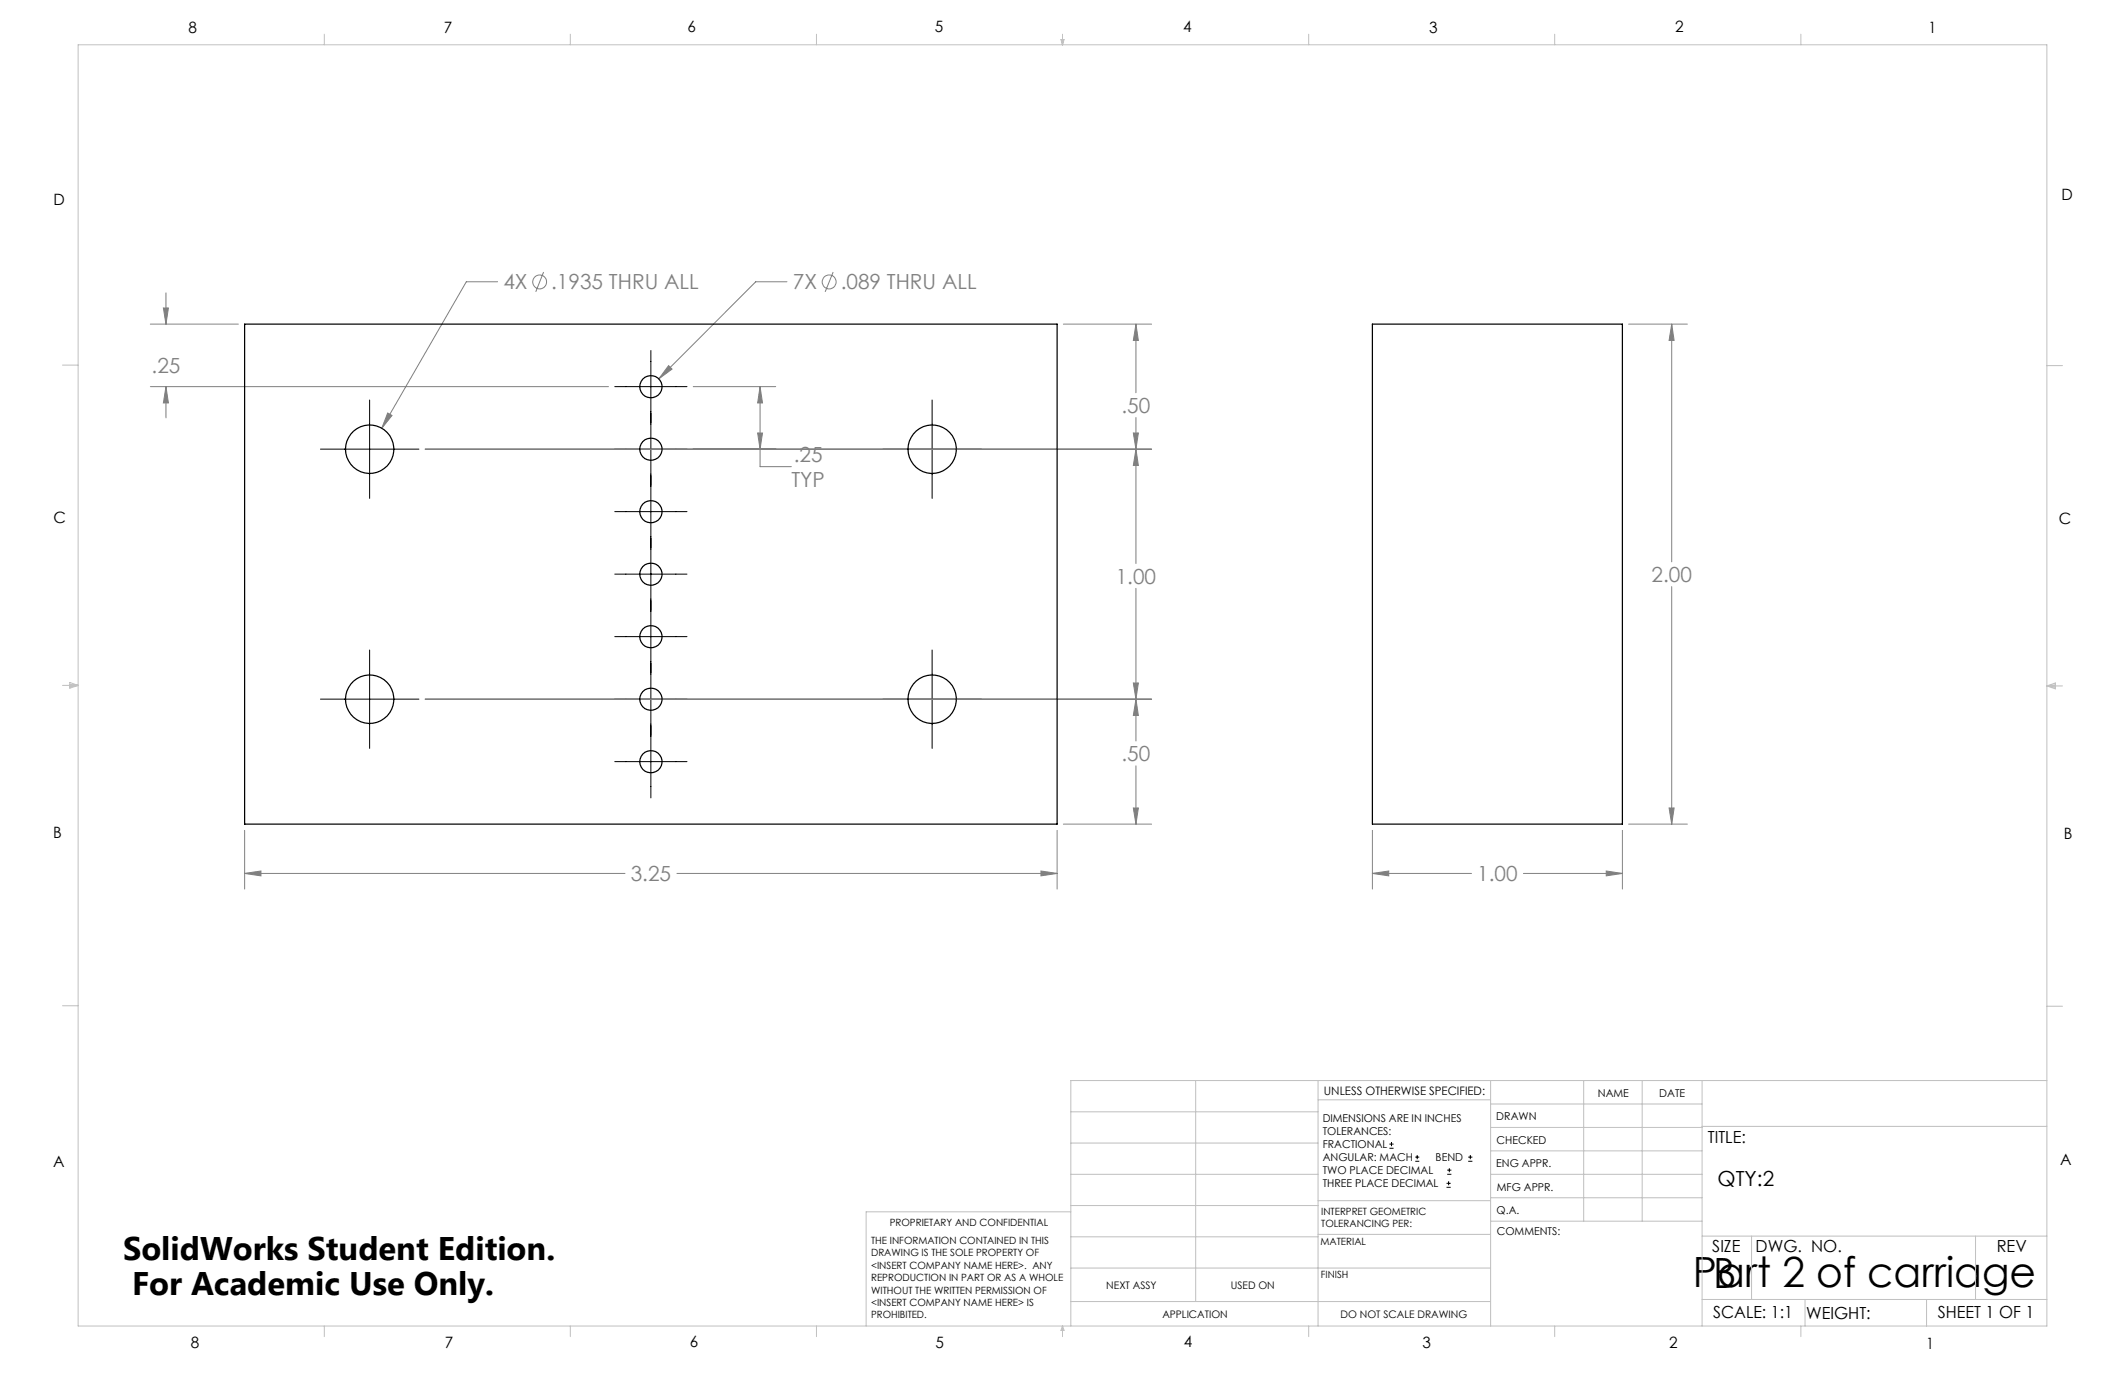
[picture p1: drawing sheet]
<svg xmlns="http://www.w3.org/2000/svg" width="432mm" height="279mm" viewBox="0 0 432 279" stroke-linecap="round" stroke-linejoin="round" font-family="sans-serif">
<g fill="none" stroke="#808080" stroke-width=".2">
<path d="M33.7 59.5v6.4M101.1 57.3h-6.3l-17.2 29.7M110.5 55.3l-1.6 4M159.9 57.3h-6.3l-19.7 19.7M169.3 55.3l-1.6 4M30.6 65.9h17.8M30.6 78.6h93M33.2 62.6h1l-.5 3.3zM33.7 78.6l.5 3.3h-1zM33.7 78.6v6.3M135.9 74.3l.7 .7-2.7 2zM140.9 78.6h16.7"/>
<path d="M154.4 78.6l.5 3.3h-.9zM154.4 78.6v16.2h6.4M216.1 65.9h17.9M230.8 65.9l.5 3.3h-1zM230.8 65.9v13.9M330.9 65.9h12M339.7 65.9l.5 3.3h-1zM339.7 65.9v48.3M78.8 83.9l.9 .5-2.1 2.6zM86.4 91.3h147.6M154 88h.9l-.5 3.3zM230.3 88h1l-.5 3.3z"/>
<path d="M230.8 91.3l.5 3.3h-1zM230.8 84.8v29.7M230.8 119.6v31M339.7 119.2v48.3M230.3 138.8h1l-.5 3.3zM86.4 142.1h147.6M230.8 142.1l.5 3.3h-1zM230.8 155.6v11.9M49.7 177.5l3.3-.5v1zM49.7 168.7v12M49.7 177.5h77.3M137.5 177.5h77.3"/>
<path d="M211.5 177l3.3 .5-3.3 .5zM214.8 168.7v12M216.1 167.5h17.9M230.3 164.2h1l-.5 3.3zM278.9 177.5l3.3-.5v1zM278.9 177.5h20.1M278.9 168.7v12M309.6 177.5h20.1M326.4 177l3.3 .5-3.3 .5zM329.7 168.7v12M330.9 167.5h12M339.2 164.2h1l-.5 3.3z"/>
<circle cx="109.6" cy="57.3" r="1.41"/>
<circle cx="168.5" cy="57.3" r="1.42"/>
</g>
<g fill="none" stroke="#000" stroke-width=".2">
<path d="M124.9 78.6h14.7M132.3 71.2v90.9M65.1 91.3h20M75.1 81.3v20M124.9 91.3h14.7M179.4 91.3h20M189.4 81.3v20M124.9 116.7h14.7M124.9 104h14.7M75.1 132.1v20M124.9 129.4h14.7M189.4 132.1v20"/>
<path d="M65.1 142.1h20M124.9 142.1h14.7M124.9 154.8h14.7M179.4 142.1h20M282.3 233.3h.9M282.3 232.5h.9M282.8 232.1v.8M287.6 236h.8M287.6 235.1h.8M288 234.7v.8M294.1 238.6h.8M294.1 237.8h.8"/>
<path d="M294.5 237.4v.8M298.3 236h.9M298.3 235.1h.9M298.8 234.7v.8M293.9 241.3h.9M293.9 240.5h.9M294.4 240v.8"/>
</g>
<g fill="none" stroke="#c0c0c0" stroke-width=".2">
<path d="M15.9 9.1h400v260.4h-400zM65.9 6.9v2.2M115.9 6.9v2.2M165.9 6.9v2.2M215.6 8h.6l-.3 1.1zM215.7 8l.2 1.1M215.9 6.9v2.2M216 8l-.1 1.1M265.9 6.9v2.2M315.9 6.9v2.2M365.9 6.9v2.2M12.7 74.2h3.2"/>
<path d="M415.9 74.3h3.2M12.7 139.3h3.2M14.2 139.1l1.7 .2M14.2 138.7l1.7 .6-1.7 .5zM15.9 139.3l-1.7 .3M415.9 139.4h3.2M415.9 139.4l1.8-.6v1.2zM415.9 139.4l1.8 .3M417.7 139.2l-1.8 .2M12.7 204.4h3.2M243 219.6v44.9M267.8 219.6v49.9"/>
<path d="M302.9 219.6v49.9M321.8 219.6v28.5M333.7 219.6v28.5M345.9 219.6v49.9M415.9 204.5h3.2M415.9 219.6h-198.3v49.9M217.6 238.6h50.2M217.6 232.3h50.2M217.6 225.9h50.2M267.8 223.5h35.1M302.9 233.9h43M302.9 229.1h43"/>
<path d="M302.9 224.3h43M302.9 238.6h43M345.9 228.9h70M217.6 257.7h85.3M217.6 251.3h50.2M217.6 245h50.2M217.6 246.2h-41.6v23.3M267.8 250.8h35.1M267.8 244h35.1M302.9 248.1h43M302.9 243.4h43M345.9 251.2h70"/>
<path d="M355.9 251.2v12.9M401.4 251.2v12.9M65.9 269.5v2.1M115.9 269.5v2.1M165.9 269.5v2.1M215.9 269.5v2.1M215.9 269.5l.3 .8h-.6zM217.6 264.5h85.3M265.9 269.5v2.1M315.9 269.5v2.1M345.9 264.1h70M365.9 269.5v2.1"/>
<path d="M366.8 264.1v5.4M391.5 264.1v5.4"/>
</g>
<path d="M211.5 177l3.3 .5-3.3 .5zM49.7 177.5l3.3-.5v1zM230.3 138.8h1l-.5 3.3zM230.8 91.3l.5 3.3h-1zM230.3 88h1l-.5 3.3zM230.8 65.9l.5 3.3h-1zM230.8 142.1l.5 3.3h-1zM230.3 164.2h1l-.5 3.3zM33.7 78.6l.5 3.3h-1zM33.2 62.6h1l-.5 3.3zM154.4 78.6l.5 3.3h-.9zM154 88h.9l-.5 3.3zM135.9 74.3l-2 2.7 2.7-2zM78.8 83.9l-1.2 3.1 2.1-2.6zM326.4 177l3.3 .5-3.3 .5zM278.9 177.5l3.3-.5v1zM339.7 65.9l.5 3.3h-1zM339.2 164.2h1l-.5 3.3z" fill="#808080"/>
<g fill="none" stroke="#000" stroke-width=".25">
<path d="M49.7 65.9h165.1v101.6h-165.1zM278.9 65.9h50.8v101.6h-50.8z"/>
<circle cx="132.3" cy="78.6" r="2.27"/>
<circle cx="75.1" cy="91.3" r="4.9"/>
<circle cx="132.3" cy="91.3" r="2.27"/>
<circle cx="189.4" cy="91.3" r="4.9"/>
<circle cx="132.3" cy="104" r="2.27"/>
<circle cx="132.3" cy="116.7" r="2.27"/>
<circle cx="132.3" cy="129.4" r="2.27"/>
<circle cx="75.1" cy="142.1" r="4.9"/>
<circle cx="132.3" cy="154.8" r="2.27"/>
<circle cx="132.3" cy="142.1" r="2.27"/>
<circle cx="189.4" cy="142.1" r="4.9"/>
</g>
<g font-size="8.5">
<text x="344" y="261.6">Part 2 of carriage</text>
<text x="348.1" y="261.8">B</text>
</g>
<g font-size="6.6">
<text x="25" y="255.9">SolidWorks Student Edition.</text>
<text x="26.8" y="263.2">For Academic Use Only.</text>
</g>
<g font-size="4.2" fill="#808080">
<text x="102.3" y="58.8">4X</text>
<text x="112" y="58.8">.1935 THRU ALL</text>
<text x="161.1" y="58.8">7X</text>
<text x="170.8" y="58.8">.089 THRU ALL</text>
<text x="30.8" y="75.9">.25</text>
<text x="227.9" y="83.9">.50</text>
<text x="161.3" y="93.9">.25</text>
<text x="160.8" y="98.9">TYP</text>
<text x="226.7" y="118.6">1.00</text>
<text x="335.6" y="118.3">2.00</text>
<text x="227.9" y="154.7">.50</text>
<text x="128.2" y="179.1">3.25</text>
<text x="300.2" y="179.1">1.00</text>
</g>
<text font-size="4.2" x="349" y="241.1">QTY:2</text>
<g font-size="3.4">
<text x="347.1" y="232.3">TITLE:</text>
<text x="347.9" y="254.3">SIZE</text>
<text x="356.7" y="254.4">DWG. NO.</text>
<text x="405.7" y="254.5">REV</text>
<text x="348.1" y="267.9">SCALE: 1:1</text>
<text x="367" y="268">WEIGHT:</text>
<text x="393.8" y="267.9">SHEET 1 OF 1</text>
</g>
<g font-size="3.2">
<text x="38.3" y="6.7">8</text>
<text x="90.2" y="6.7">7</text>
<text x="139.7" y="6.5">6</text>
<text x="190" y="6.5">5</text>
<text x="240.4" y="6.5">4</text>
<text x="290.4" y="6.7">3</text>
<text x="340.4" y="6.5">2</text>
<text x="391.9" y="6.7">1</text>
<text x="10.9" y="41.6">D</text>
<text x="418.9" y="40.7">D</text>
<text x="10.9" y="106.3">C</text>
<text x="418.4" y="106.4">C</text>
<text x="10.8" y="170.2">B</text>
<text x="419.4" y="170.6">B</text>
<text x="10.8" y="237.2">A</text>
<text x="418.6" y="236.8">A</text>
<text x="38.8" y="273.8">8</text>
<text x="90.4" y="273.8">7</text>
<text x="140.2" y="273.8">6</text>
<text x="190.1" y="273.9">5</text>
<text x="240.5" y="273.8">4</text>
<text x="289" y="273.9">3</text>
<text x="339.1" y="273.8">2</text>
<text x="391.4" y="274.1">1</text>
</g>
<text font-size="2.4" x="269" y="222.4">UNLESS OTHERWISE SPECIFIED:</text>
<g font-size="2.2">
<text x="268.8" y="228">DIMENSIONS ARE IN INCHES</text>
<text x="304.1" y="227.7">DRAWN</text>
<text x="324.7" y="222.9">NAME</text>
<text x="337.2" y="222.9">DATE</text>
<text x="268.8" y="230.6">TOLERANCES:</text>
<text x="268.8" y="233.3">FRACTIONAL</text>
<text x="304.1" y="232.6">CHECKED</text>
<text x="268.8" y="236">ANGULAR: MACH</text>
<text x="268.8" y="238.6">TWO PLACE DECIMAL</text>
<text x="291.7" y="236">BEND</text>
<text x="304" y="237.2">ENG APPR.</text>
<text x="268.8" y="241.3">THREE PLACE DECIMAL</text>
<text x="304.2" y="241.9">MFG APPR.</text>
<text x="304.1" y="246.7">Q.A.</text>
<text x="304.1" y="250.9">COMMENTS:</text>
</g>
<g font-size="2.1">
<text x="224.8" y="262">NEXT ASSY</text>
<text x="250.1" y="261.9">USED ON</text>
<text x="236.2" y="267.8">APPLICATION</text>
<text x="272.4" y="267.8">DO NOT SCALE DRAWING</text>
</g>
<g font-size="2">
<text x="180.8" y="249.2">PROPRIETARY AND CONFIDENTIAL</text>
<text x="268.5" y="246.8">INTERPRET GEOMETRIC</text>
<text x="268.5" y="249.4">TOLERANCING PER:</text>
<text x="177" y="252.8">THE INFORMATION CONTAINED IN THIS</text>
<text x="177" y="255.3">DRAWING IS THE SOLE PROPERTY OF</text>
<text x="177" y="257.8">&lt;INSERT COMPANY NAME HERE&gt;. ANY</text>
<text x="268.3" y="252.9">MATERIAL</text>
<text x="177" y="260.3">REPRODUCTION IN PART OR AS A WHOLE</text>
<text x="177" y="262.9">WITHOUT THE WRITTEN PERMISSION OF</text>
<text x="268.4" y="259.7">FINISH</text>
<text x="177" y="265.4">&lt;INSERT COMPANY NAME HERE&gt; IS</text>
<text x="177" y="267.9">PROHIBITED.</text>
</g>
</svg>
